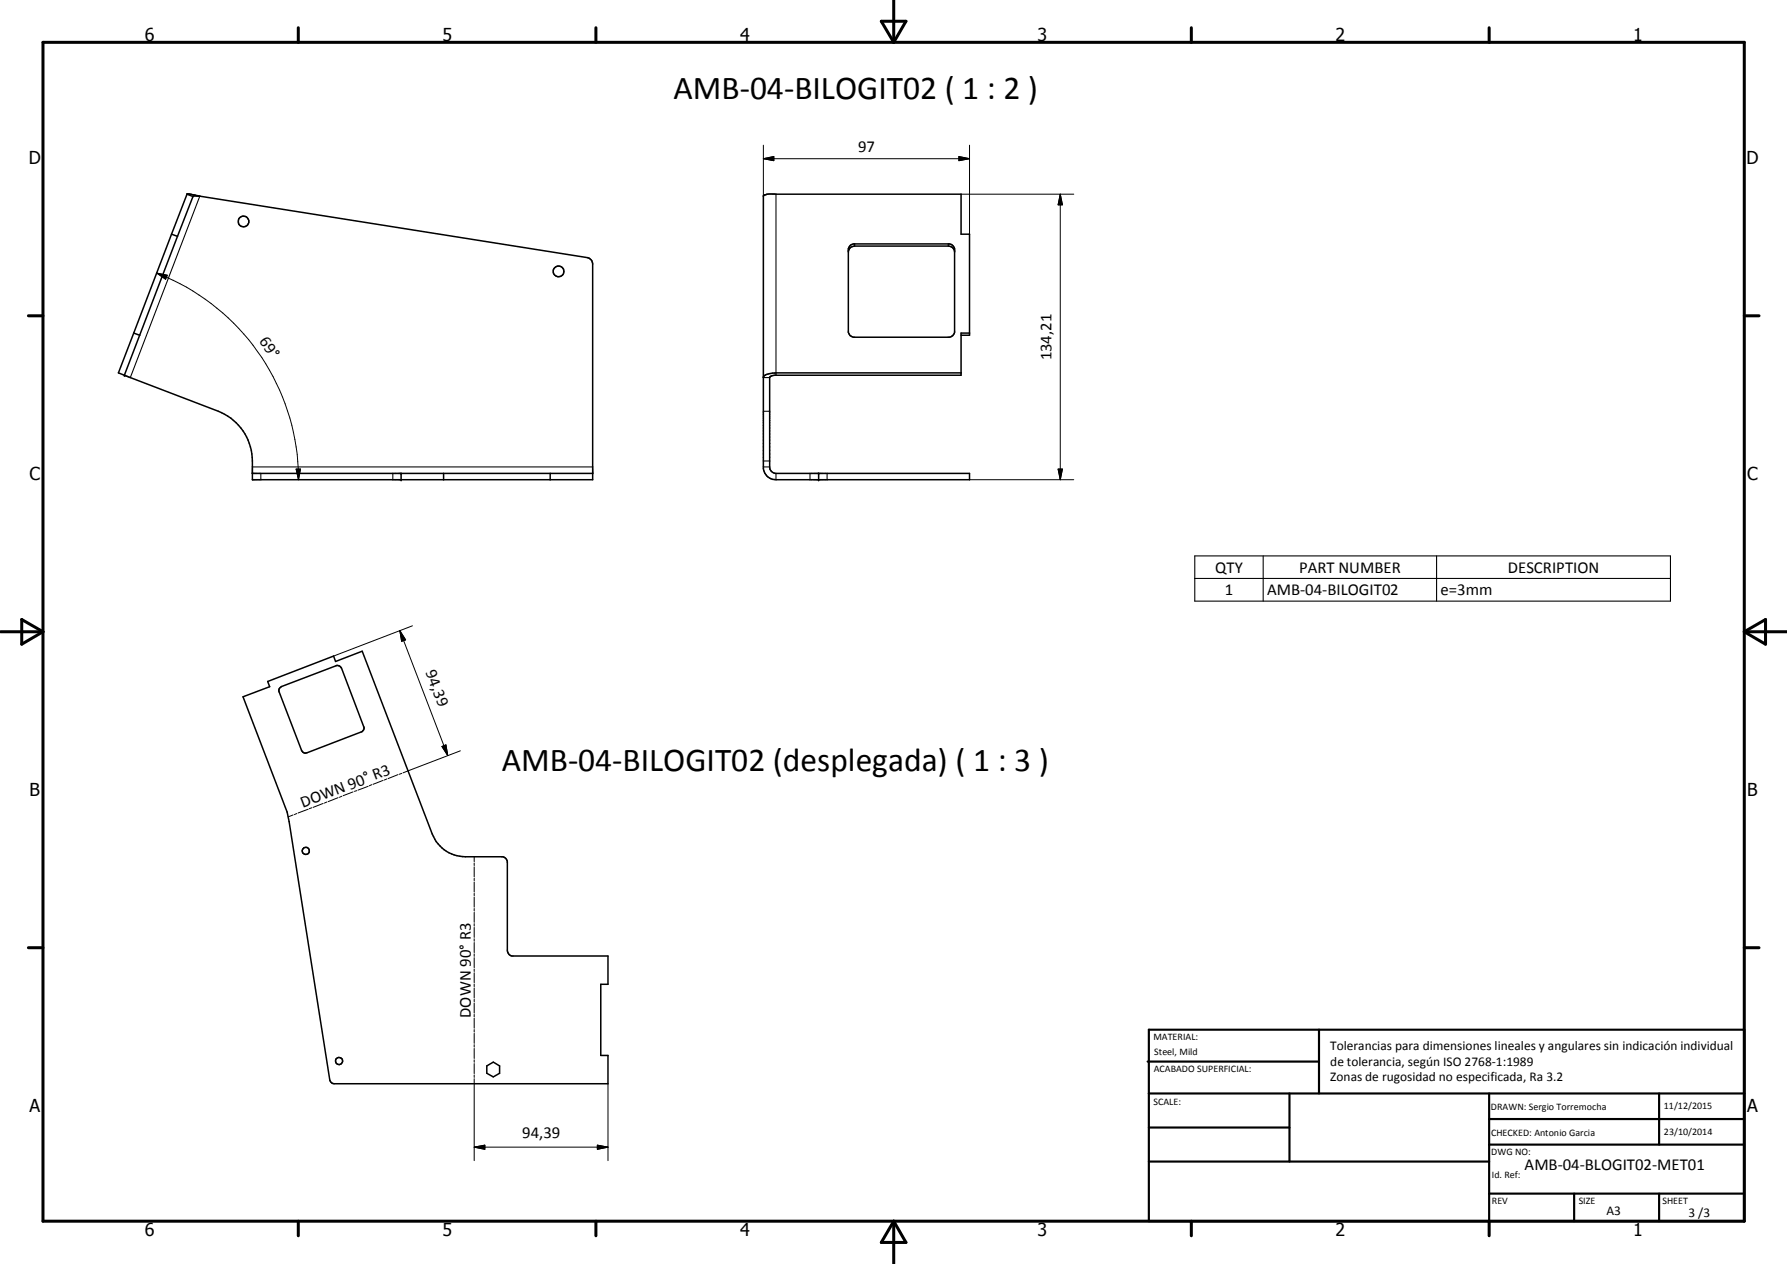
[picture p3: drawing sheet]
<svg xmlns="http://www.w3.org/2000/svg" width="420mm" height="297mm" viewBox="0 0 420 297" stroke-linecap="round" stroke-linejoin="round" font-family="sans-serif">
<g fill="none" stroke="#000" stroke-width=".35">
<path d="M40.3 55l-12.5 32.6 1.4 .6M40.3 55l1.4 .5M41.7 55.5l-8.9 23.3M44 45.6l2.7 .5M44 45.6l-3.7 9.4M44 45.6l1.4 .6M44 45.6h.1M45.4 46.2l-3.7 9.3M46.7 46.1l91.4 14.4 .9 .5 .3 .8v50.9h-80v-4.4a12.6 12.6 0 0 0-8-11.7l-22.1-8.4M46.7 46.1l-1-.1-.3 .2M199.5 59a1.53 1.53 0 0 1 1.4-1.2h22.1l.8 .3 .6 .9M199.9 57.7l.8-.4h22.6l.7 .4 .4 .7v19.7l-.4 .8-.7 .3h-22.6l-.8-.3-.4-.8v-19.7z"/>
<path d="M31.4 78.3l1.4 .5M32.8 78.8l-3.6 9.4M228 78.3h-2v9.9h-43.9l-1.1 .3v21.2a1.52 1.52 0 0 0 1.4 1.6h45.6v1.4h-45.6a2.93 2.93 0 0 1-2.9-2.5v-64.1l.2-.3 1.1-.2h45.2v9.4h2v23.8h-2M226 87.6l-44.3 .1a3.1 3.1 0 0 0-2.2 .9M59.3 111.3h80M94.3 111.3v1.4M104.3 111.3v1.4M129.4 111.3v1.4M192.5 111.3v1.4M57.1 163.7l6.3-2.3-.5-1.3 15.5-5.9 .5 1.2 6.3-2.4 16.4 43a8.3 8.3 0 0 0 7.8 5.3h8.8l.7 .4 .3 .5 .1 21.1 .1 .6 .5 .6 .4 .2h22.6v6.6h-1.6v16.7h1.6v6.7h-64.3l-.8-.4-.3-.5-10-63zM65.9 161.6l13.3-5.2 .6 .1 .5 .5 5.3 13.9-.1 .7-.5 .4-12.8 4.9-.7 .1-.6-.7-5.3-13.9zM114.5 250.5l1.5-.9 1.5 .9v1.7l-1.5 .9-1.5-.9z"/>
<circle cx="57.3" cy="52" r="1.26"/>
<circle cx="131.3" cy="63.8" r="1.25"/>
<circle cx="71.9" cy="200" r=".84"/>
<circle cx="79.7" cy="249.3" r=".84"/>
</g>
<g fill="#000">
<circle cx="29.2" cy="88.2" r=".18"/>
<circle cx="94.3" cy="112.7" r=".18"/>
<circle cx="94.3" cy="111.3" r=".18"/>
<circle cx="192.5" cy="111.3" r=".18"/>
<circle cx="192.5" cy="112.7" r=".18"/>
</g>
<g fill="none" stroke="#000" stroke-width=".25">
<path d="M47 46.1l-16.4 42.6M182.4 45.6v42.6M200.9 57.3v.5M223 57.3v.5M179.5 96.6h1.5M179.5 88.7h1.5M59.3 109.7h80M61.3 111.3v1.4M92.4 111.3v1.4M179.5 108.3h1.5M179.5 109.7h1.5M182.4 111.3v1.4"/>
<path d="M190.4 111.3v1.4M194.5 111.3v1.4M280.9 130.6h111.9v10.7h-111.9zM280.9 135.9h111.9M297 130.6v10.7M337.8 130.6v10.7"/>
</g>
<g fill="none" stroke="#000" stroke-width=".24">
<path d="M179.5 37.3l2.4-.5v1zM179.5 37.3h48.5M179.5 34.1v12M225.5 36.8l2.5 .5-2.5 .5zM228 34.1v20.9M226 45.6h26.5M249.3 45.6l.5 2.5h-1zM249.3 45.6v67.1M36.9 64.2l2.4 .5-.4 .9zM36.9 64.2a52 52 0 0 1 33.3 48.5M69.6 110.2h1l-.4 2.5zM228 112.7h24.5"/>
<path d="M248.8 110.2h1l-.5 2.5zM94 148.2l1.4 2.2-1 .3zM94 148.2l11.3 29.3M97 147.1l-18.6 7.1M103.9 175.4l.9-.4 .5 2.5zM108.2 176.4l-13.4 5.2M68.9 191.5l-1.2 .5M69.8 191.2l-.6 .2M72.5 190.2l-2.4 .9M73.3 189.8l-.6 .2M76 188.8l-2.4 .9M76.9 188.5l-.6 .2"/>
<path d="M79.5 187.5l-2.3 .9M80.4 187.1l-.6 .3M83 186.1l-2.3 .9M83.9 185.8l-.6 .2M86.6 184.8l-2.4 .9M87.4 184.4l-.6 .3M90.1 183.4l-2.4 .9M91 183l-.6 .3M93.6 182l-2.3 1M94.5 181.7l-.6 .2M111.5 201.3v1.2M111.5 202.8v.6"/>
<path d="M111.5 203.7v2.4M111.5 206.4v.6M111.5 207.3v2.3M111.5 209.9v.6M111.5 210.8v2.4M111.5 213.5v.6M111.5 214.4v2.3M111.5 217v.6M111.5 217.9v2.4M111.5 220.6v.6M111.5 221.5v2.4M111.5 224.2v.5"/>
<path d="M111.5 225v2.4M111.5 227.7v.6M111.5 228.6v2.4M111.5 231.3v.6M111.5 232.2v2.3M111.5 234.8v.6M111.5 235.7v2.4M111.5 238.4v.6M111.5 239.3v2.3M111.5 241.9v.6M111.5 242.8v2.4M111.5 245.5v.6"/>
<path d="M111.5 246.4v2.4M111.5 249v.6M111.5 249.9v2.4M111.5 252.6v.6M111.5 253.5v19.3M142.9 254.7v18.1M111.5 269.6l2.5-.5v1zM111.5 269.6h31.4M140.5 269.1l2.4 .5-2.4 .5z"/>
</g>
<g fill="none" stroke="#000" stroke-width=".71">
<path d="M10.1 9.9h400v277.1h-400zM70.1 6.5v3.4M140.1 6.5v3.4M207.2 5h5.8l-2.9 4.9zM210.1 0v9.9M280.1 6.5v3.4M350.1 6.5v3.4M6.7 74.2h3.4M410.1 74.2h3.5M.1 148.5h10M5.1 145.6l5 2.9-5 2.9zM410.1 148.5h10"/>
<path d="M410.1 148.5l5-2.9v5.8zM6.7 222.7h3.4M410.1 222.7h3.5M70.1 287v3.4M140.1 287v3.4M210.1 287v10M210.1 287l2.9 5h-5.8zM280.1 287v3.4M350.1 287v3.4"/>
</g>
<g fill="none" stroke="#000" stroke-width=".51">
<path d="M269.8 249.5h40.3M270.1 242h140v45h-140zM270.1 257h140M303.2 257v16M310.1 242v15M350.1 257v30M390.1 257v12M270.1 265h33.1M270.1 273h80M350.1 269h60M350.1 263h60M350.1 280.5h60"/>
<path d="M370.1 280.5v6.5M390.1 280.5v6.5"/>
</g>
<path d="M179.5 37.3l2.4-.5v1zM225.5 36.8l2.5 .5-2.5 .5zM249.3 45.6l.5 2.5h-1zM36.9 64.2l2.4 .5-.4 .9zM69.6 110.2h1l-.4 2.5zM248.8 110.2h1l-.5 2.5zM94 148.2l1.4 2.2-1 .3zM103.9 175.4l.9-.4 .5 2.5zM111.5 269.6l2.5-.5v1zM140.5 269.1l2.4 .5-2.4 .5z" fill="#000"/>
<g font-size="7.9">
<text x="158.4" y="23.2">AMB-04-BILOGIT02 ( 1 : 2 )</text>
<text x="118" y="181.2">AMB-04-BILOGIT02 (desplegada) ( 1 : 3 )</text>
</g>
<g font-size="4.2">
<text x="34" y="9.6">6</text>
<text x="104" y="9.6">5</text>
<text x="174" y="9.6">4</text>
<text x="244" y="9.6">3</text>
<text x="314" y="9.6">2</text>
<text x="384" y="9.6">1</text>
<text x="6.8" y="38.7">D</text>
<text x="410.6" y="38.7">D</text>
<text x="7" y="112.9">C</text>
<text x="410.8" y="112.9">C</text>
<text x="7" y="187.1">B</text>
<text x="410.8" y="187.1">B</text>
<text x="7" y="261.4">A</text>
<text x="410.8" y="261.4">A</text>
<text x="34" y="290.4">6</text>
<text x="104" y="290.4">5</text>
<text x="174" y="290.4">4</text>
<text x="244" y="290.4">3</text>
<text x="314" y="290.4">2</text>
<text x="384" y="290.4">1</text>
</g>
<g font-size="3.9">
<text x="201.7" y="35.8">97</text>
<text x="60.9" y="80.2" transform="rotate(55 60.9 80.2)">69°</text>
<text x="247.2" y="84.7" transform="rotate(-90 247.2 84.7)">134,21</text>
<text x="285.7" y="134.6">QTY</text>
<text x="305.4" y="134.6">PART NUMBER</text>
<text x="354.5" y="134.6">DESCRIPTION</text>
<text x="288" y="139.9">1</text>
<text x="297.9" y="139.9">AMB-04-BILOGIT02</text>
<text x="338.7" y="139.9">e=3mm</text>
<text x="100" y="158" transform="rotate(69 100 158)">94,39</text>
<text x="71.2" y="189.8" transform="rotate(-21 71.2 189.8)">DOWN 90° R3</text>
<text x="110.7" y="239.2" transform="rotate(-90 110.7 239.2)">DOWN 90° R3</text>
<text x="122.8" y="267.5">94,39</text>
<text x="358.5" y="275">AMB-04-BLOGIT02-MET01</text>
</g>
<g font-size="3.1">
<text x="312.7" y="246.8">Tolerancias para dimensiones lineales y angulares sin indicación individual</text>
<text x="312.7" y="250.4">de tolerancia, según ISO 2768-1:1989</text>
<text x="312.7" y="254">Zonas de rugosidad no especificada, Ra 3.2</text>
<text x="377.7" y="285.6">A3</text>
<text x="397" y="285.9">3 /3</text>
</g>
<g font-size="2.4">
<text x="271.2" y="244.4">MATERIAL:</text>
<text x="271.3" y="252">ACABADO SUPERFICIAL:</text>
<text x="271.4" y="247.9">Steel, Mild</text>
<text x="271.2" y="259.7">SCALE:</text>
<text x="350.6" y="260.8">DRAWN: Sergio Torremocha</text>
<text x="391.2" y="260.6">11/12/2015</text>
<text x="350.6" y="267">CHECKED: Antonio Garcia</text>
<text x="391.2" y="266.7">23/10/2014</text>
<text x="350.6" y="271.4">DWG NO:</text>
<text x="350.8" y="276.9">Id. Ref:</text>
<text x="350.8" y="282.8">REV</text>
<text x="371.2" y="282.9">SIZE</text>
<text x="390.9" y="282.9">SHEET</text>
</g>
</svg>
